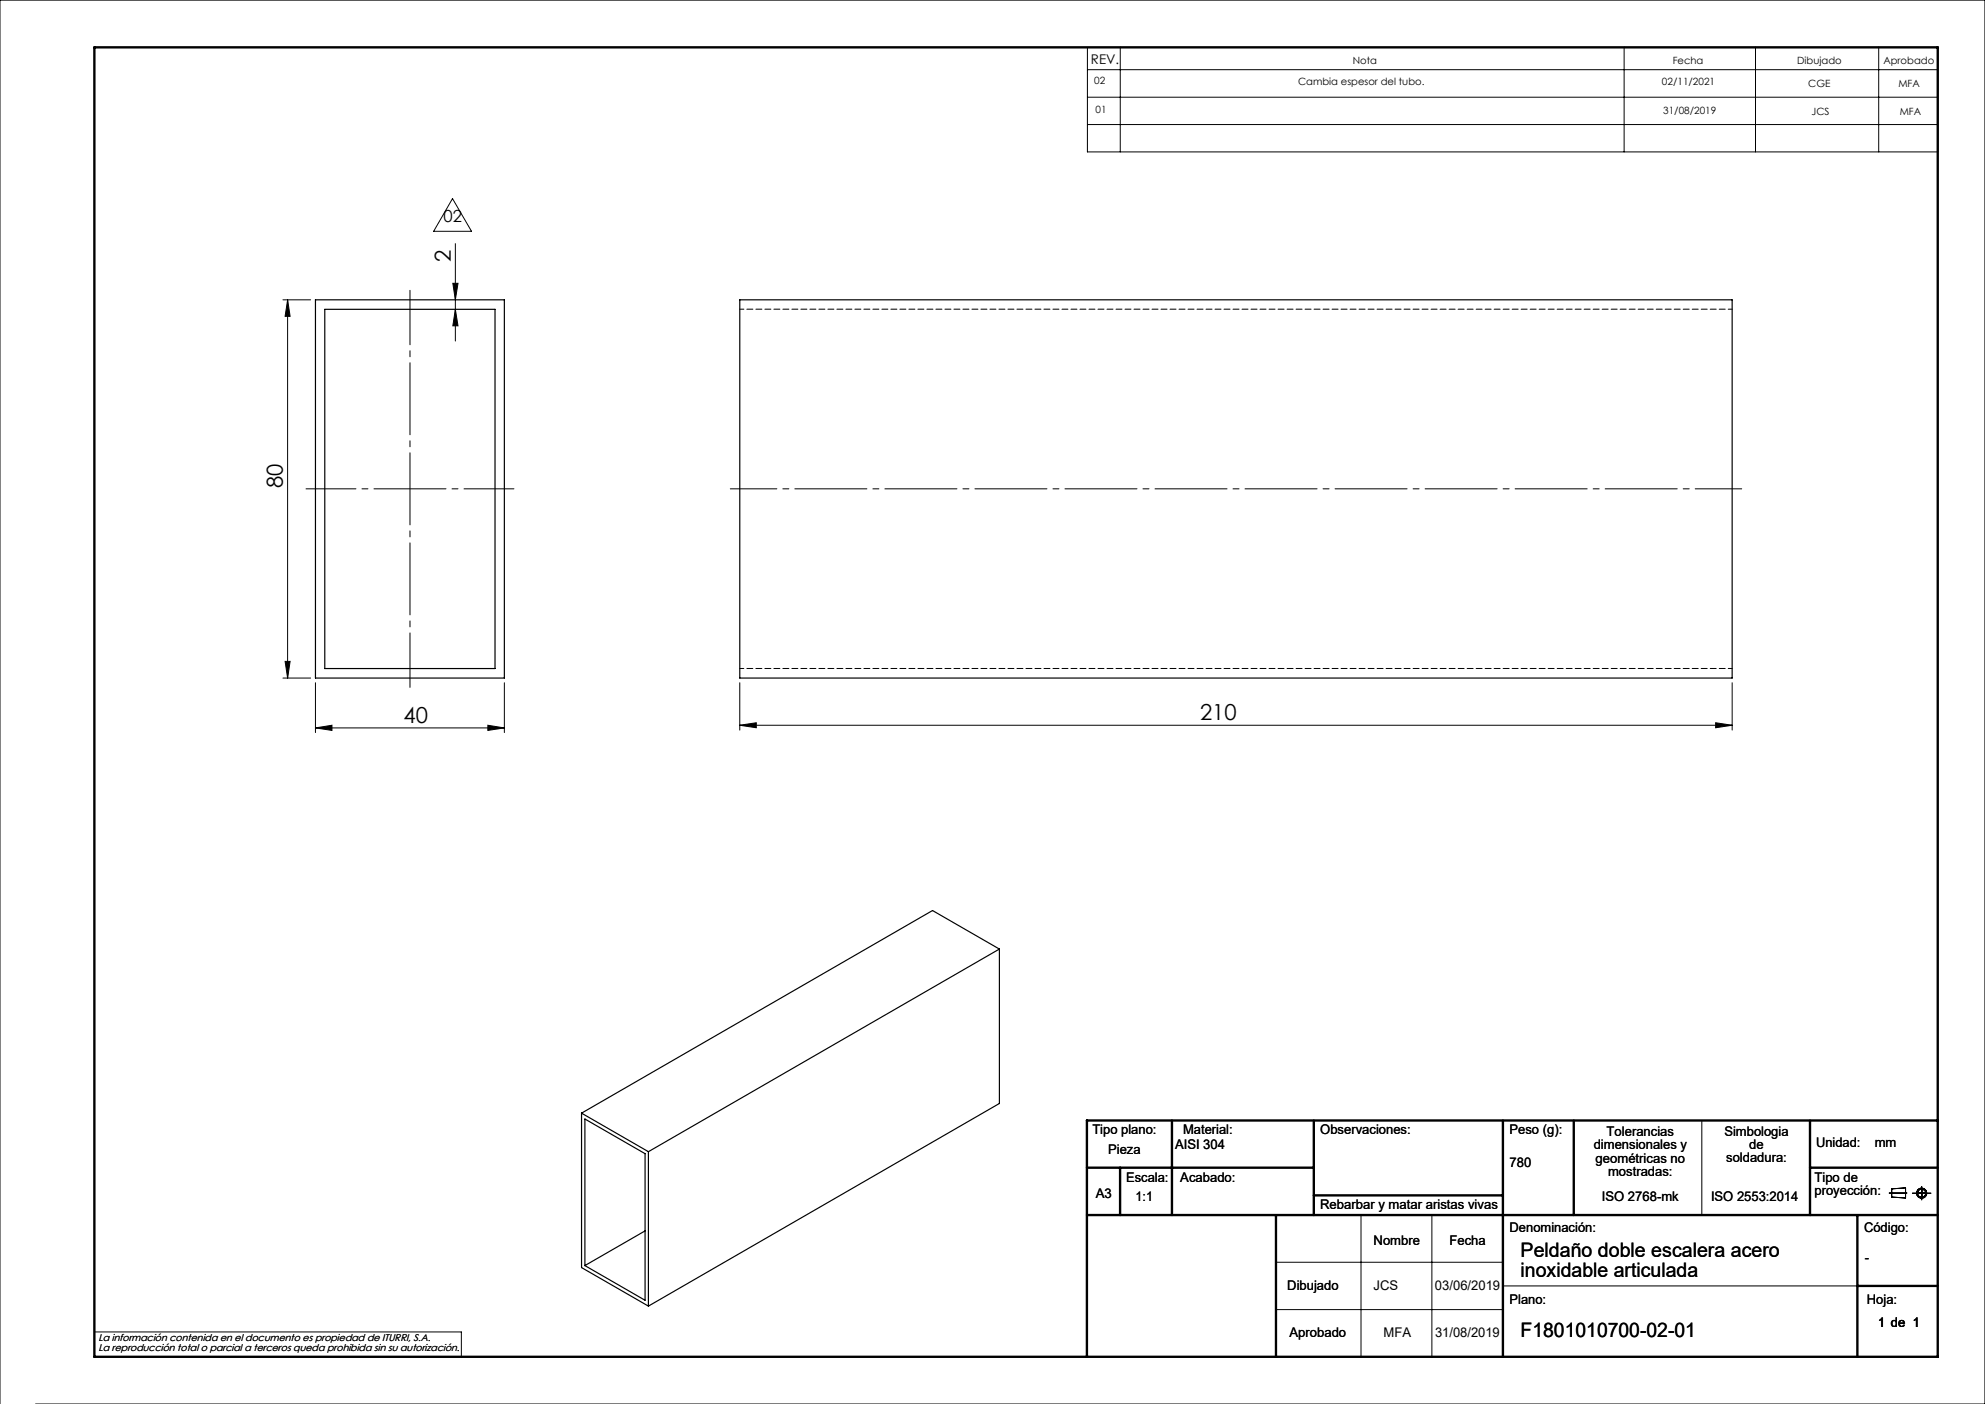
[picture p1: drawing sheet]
<svg xmlns="http://www.w3.org/2000/svg" width="420mm" height="297mm" viewBox="0 0 420 297" stroke-linecap="round" stroke-linejoin="round" font-family="sans-serif">
<g fill="none" stroke="#000" stroke-width=".21">
<path d="M230.1 10h179.9v22.1h-179.9zM230.1 14.7h179.9M237 10v22.1M343.6 10v22.1M371.4 10v22.1M397.5 10v22.1M230.1 20.6h179.9M230.1 26.3h179.9M95.7 42l4.1 6.9h-8zM95.8 59.9h1.1l-.6 3.5zM96.3 51.5v20.6M59.9 63.4h5.8"/>
<path d="M60.9 63.4l.5 3.5h-1.1zM60.9 63.4v80M96.3 65.4l.6 3.5h-1.1zM60.3 139.9h1.1l-.5 3.5zM59.9 143.4h5.8M66.7 154l3.5-.6v1.1zM66.7 144.4v10.6M66.7 154h40M103.2 153.4l3.5 .6-3.5 .5zM106.7 144.4v10.6M156.5 153.4l3.5-.5v1zM156.5 144.4v10"/>
<path d="M156.5 153.4h210M363 152.9l3.5 .5-3.5 .5zM366.5 144.4v10M360.1 237v20M288 257v30M303 257v30M399.7 252.4h3.8M400.3 251.5l2.9-.2v2.1l-2.9-.2zM404.6 252.4h4M406.6 251v2.8M270 267h48M270 277h48"/>
<path d="M318 272h75M0 297v-297h420v297h-412.5M20 281.8h77.6v5.2"/>
<circle cx="406.6" cy="252.4" r=".86"/>
<circle cx="406.6" cy="252.4" r="1.07"/>
</g>
<g fill="none" stroke="#000" stroke-width=".5">
<path d="M20 10h390v277h-390zM248 237v20M278 237v20M318 237v50M333 237v20M383 237v20M410 237h-180v50M230 257h180M230 247h48M237 247v10M270 257v30M278 252.9h40"/>
<path d="M383 247h27M393 257v30M393 272h17"/>
</g>
<path d="M86.7 145.4v-84" fill="none" stroke="#000" stroke-width=".21" stroke-dasharray="15.2 1.3 1.3 1.3" stroke-dashoffset="3.7"/>
<path d="M64.7 103.4h44" fill="none" stroke="#000" stroke-width=".21" stroke-dasharray="15.2 1.3 1.3 1.3" stroke-dashoffset="4.7"/>
<path d="M368.5 103.4h-214" fill="none" stroke="#000" stroke-width=".21" stroke-dasharray="15.2 1.3 1.3 1.3" stroke-dashoffset="5.4"/>
<g fill="#000">
<path d="M60.9 63.4l.5 3.5h-1.1zM60.3 139.9h1.1l-.5 3.5zM95.8 59.9h1.1l-.6 3.5zM96.3 65.4l.6 3.5h-1.1z"/>
<path d="M66.7 154l3.5-.6v1.1zM103.2 153.4l3.5 .6-3.5 .5z"/>
<path d="M363 152.9l3.5 .5-3.5 .5zM156.5 153.4l3.5-.5v1z"/>
</g>
<path d="M66.7 63.4h40v80h-40zM68.7 65.4h36v76h-36zM156.5 63.4h210v80h-210zM211.5 200.8v32.6l-74.3 42.9M211.5 200.8l-74.3 42.8M211.5 200.8l-14.2-8.2-74.3 42.9M123 235.5l14.2 8.1M123 235.5v32.6l14.2 8.2M123.8 236.7l12.7 7.3v31.1l-12.7-7.4zM137.2 243.6v32.7M136.5 260.4l-12.7 7.3" fill="none" stroke="#000" stroke-width=".25"/>
<path d="M366.5 65.4h-210M366.5 141.4h-210" fill="none" stroke="#000" stroke-width=".21" stroke-dasharray="1.3 .6" stroke-dashoffset=".4"/>
<g font-size="4.7">
<text x="95.4" y="55.4" transform="rotate(-90 95.4 55.4)">2</text>
<text x="59.9" y="103.2" transform="rotate(-90 59.9 103.2)">80</text>
<text x="85.4" y="152.9">40</text>
<text x="253.9" y="152.4">210</text>
</g>
<g font-size="4.2">
<text x="321.7" y="265.9">Peldaño doble escalera acero</text>
<text x="321.7" y="270.2">inoxidable articulada</text>
<text x="321.7" y="282.8">F1801010700-02-01</text>
</g>
<text font-size="3.5" x="93.8" y="47">02</text>
<g font-size="2.8">
<text x="230.8" y="13.6">REV.</text>
<text x="231.1" y="239.9">Tipo plano:</text>
<text x="250.3" y="239.9">Material:</text>
<text x="279.3" y="239.9">Observaciones:</text>
<text x="319.4" y="239.9">Peso (g):</text>
<text x="234.5" y="244.1">Pieza</text>
<text x="248.6" y="243">AISI 304</text>
<text x="337.2" y="243.1">dimensionales y</text>
<text x="337.6" y="246">geométricas no</text>
<text x="339.9" y="240.3">Tolerancias</text>
<text x="364.9" y="240.2">Simbologia</text>
<text x="365.3" y="245.9">soldadura:</text>
<text x="370.1" y="243">de</text>
<text x="384.2" y="242.7">Unidad:</text>
<text x="396.7" y="242.7">mm</text>
<text x="238.3" y="250">Escala:</text>
<text x="249.7" y="250">Acabado:</text>
<text x="319.4" y="246.9">780</text>
<text x="340.2" y="248.8">mostradas:</text>
<text x="383.9" y="250">Tipo de</text>
<text x="231.9" y="253.4">A3</text>
<text x="240.3" y="254">1:1</text>
<text x="279.3" y="255.7">Rebarbar y matar aristas vivas</text>
<text x="338.9" y="254">ISO 2768-mk</text>
<text x="362" y="254">ISO 2553:2014</text>
<text x="383.9" y="252.8">proyección:</text>
<text x="290.6" y="263.3">Nombre</text>
<text x="306.7" y="263.3">Fecha</text>
<text x="319.4" y="260.6">Denominación:</text>
<text x="394.4" y="260.6">Código:</text>
<text x="394.6" y="266.9">-</text>
<text x="272.4" y="273">Dibujado</text>
<text x="290.6" y="273">JCS</text>
<text x="303.6" y="273">03/06/2019</text>
<text x="319.4" y="275.8">Plano:</text>
<text x="395" y="275.8">Hoja:</text>
<text x="397.4" y="280.6">1 de 1</text>
<text x="272.8" y="282.8">Aprobado</text>
<text x="292.7" y="282.8">MFA</text>
<text x="303.6" y="282.8">31/08/2019</text>
</g>
<g font-size="2.1">
<text x="231.5" y="17.8">02</text>
<text x="274.7" y="17.9">Cambia espesor del tubo.</text>
<text x="286.2" y="13.6">Nota</text>
<text x="353.9" y="13.6">Fecha</text>
<text x="380.3" y="13.6">Dibujado</text>
<text x="398.5" y="13.6">Aprobado</text>
<text x="231.8" y="23.9">01</text>
<text x="351.7" y="18">02/11/2021</text>
<text x="382.6" y="18.3">CGE</text>
<text x="401.7" y="18.3">MFA</text>
<text x="351.9" y="24">31/08/2019</text>
<text x="383.3" y="24.3">JCS</text>
<text x="401.9" y="24.3">MFA</text>
<text x="20.8" y="283.7">La información contenida en el documento es propiedad de ITURRI, S.A.</text>
<text x="20.8" y="285.7">La reproducción total o parcial a terceros queda prohibida sin su autorización.</text>
</g>
</svg>
